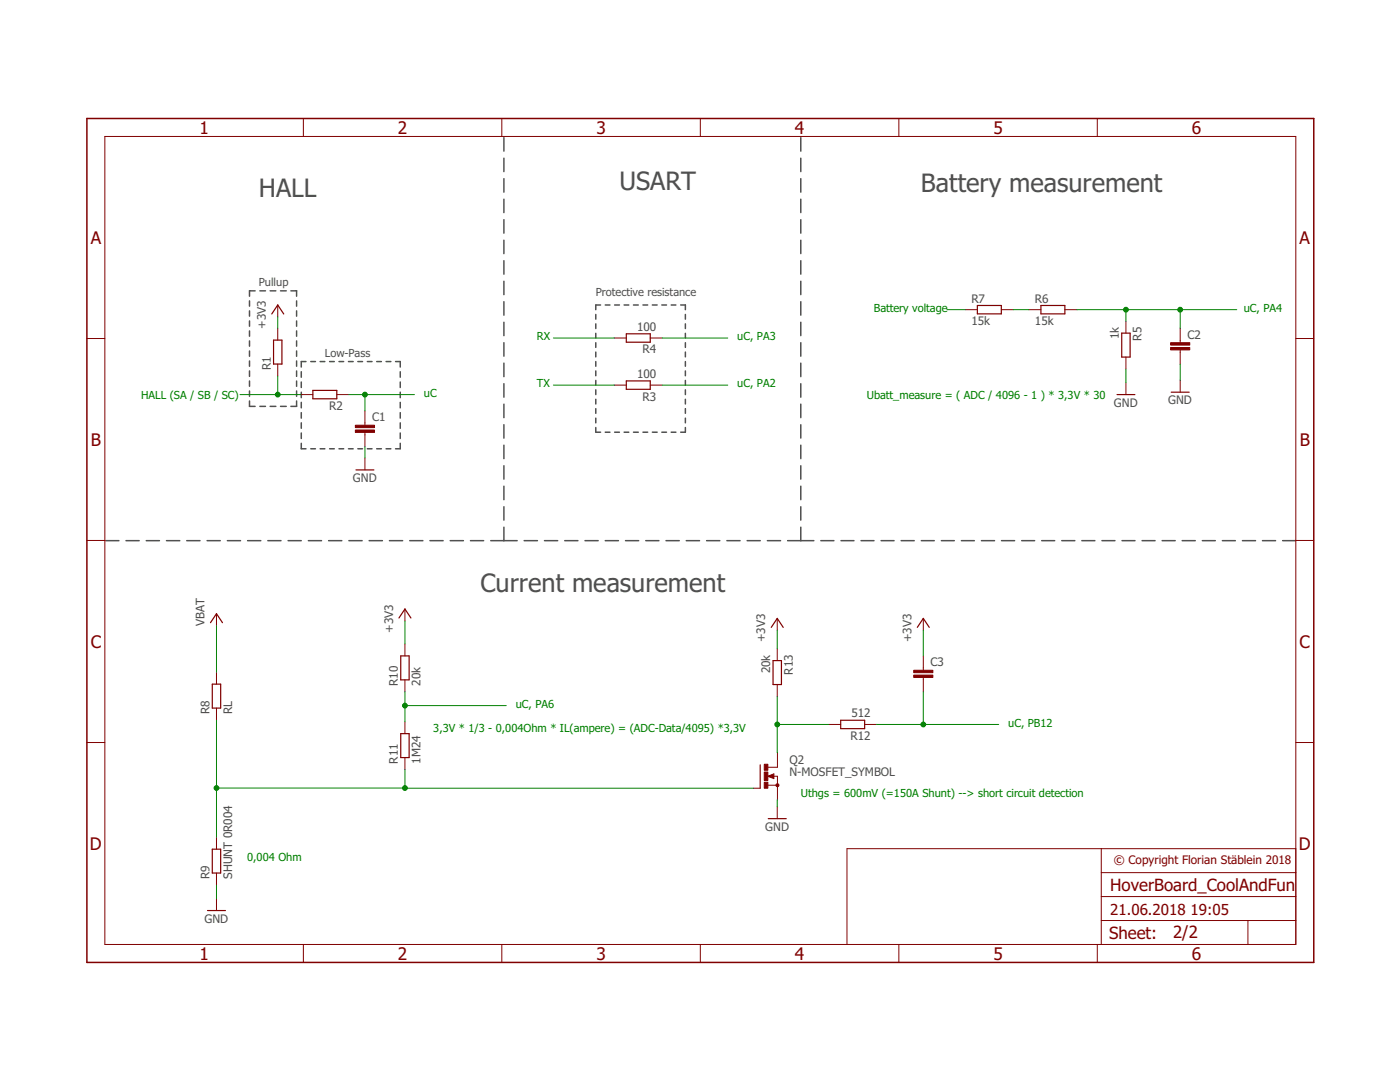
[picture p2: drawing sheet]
<svg xmlns="http://www.w3.org/2000/svg" width="279mm" height="216mm" viewBox="0 0 279 216" stroke-linecap="round" stroke-linejoin="round" font-family="sans-serif">
<g fill="none" stroke="#505050" stroke-width=".3">
<path d="M100.6 27.5v2.7M100.6 31.6v2.6M100.6 35.7v2.6M100.6 39.8v2.6M159.8 27.5v2.7M159.8 31.6v2.6M159.8 35.7v2.6M159.8 39.8v2.6M50.9 58h-1.1v1.1M51.9 58h1.1M53.9 58h1.2M56 58h1.1"/>
<path d="M58.1 58h1.1v1.1M100.6 43.8v2.7M100.6 47.9v2.7M100.6 52v2.7M100.6 56.1v2.7M159.8 43.8v2.7M159.8 47.9v2.7M159.8 52v2.7M159.8 56.1v2.7M49.8 60v1.1M49.8 62v1.1M49.8 64v1.1"/>
<path d="M49.8 66v1.1M49.8 68v1.1M49.8 70v1.1M49.8 72v1.1M49.8 74v1.1M49.8 76v1.1M49.8 78v1.1M59.2 60v1.1M59.2 62v1.1M59.2 64v1.1M59.2 66v1.1M59.2 68v1.1"/>
<path d="M59.2 70v1.1M59.2 72v1.1M59.2 74v1.1M59.2 76v1.1M59.2 78v1.1M60.1 74.2v1.1M60.1 76.2v1.1M60.1 78.3v1.1M61.1 72.1h-1v1.1M62 72.1h1M63.9 72.1h.9M65.8 72.1h.9"/>
<path d="M67.7 72.1h.9M69.5 72.1h1M71.4 72.1h1M73.3 72.1h.9M75.2 72.1h.9M77.1 72.1h.9M78.9 72.1h1v1.1M79.9 74.2v1.1M79.9 76.2v1.1M79.9 78.3v1.1M100.6 60.2v2.7M100.6 64.3v2.7"/>
<path d="M100.6 68.4v2.7M100.6 72.5v2.7M100.6 76.6v2.7M118.9 62.7v1M118.9 64.6v1M118.9 66.5v.9M118.9 68.4v.9M118.9 70.3v.9M118.9 72.1v1M118.9 74v1M118.9 75.9v.9M118.9 77.8v.9"/>
<path d="M118.9 79.7v.9M119.9 60.9h-1v.9M120.8 60.9h.9M122.7 60.9h.9M124.6 60.9h.9M126.4 60.9h1M128.3 60.9h1M130.2 60.9h.9M132.1 60.9h.9M134 60.9h.9M135.8 60.9h1v.9M136.8 62.7v1"/>
<path d="M136.8 64.6v1M136.8 66.5v.9M136.8 68.4v.9M136.8 70.3v.9M136.8 72.1v1M136.8 74v1M136.8 75.9v.9M136.8 77.8v.9M136.8 79.7v.9M159.8 60.2v2.7M159.8 64.3v2.7M159.8 68.4v2.7"/>
<path d="M159.8 72.5v2.7M159.8 76.6v2.7M49.8 80v1.1h1.1M51.9 81.1h1.1M53.9 81.1h1.2M56 81.1h1.1M59.2 80v1.1h-1.1M60.1 88.5v1h1M60.1 80.3v1.1M60.1 82.3v1.1M60.1 84.4v1.1M60.1 86.4v1.1"/>
<path d="M62 89.5h1M63.9 89.5h.9M65.8 89.5h.9M67.7 89.5h.9M69.5 89.5h1M71.4 89.5h1M73.3 89.5h.9M75.2 89.5h.9M77.1 89.5h.9M79.9 80.3v1.1M79.9 82.3v1.1M79.9 84.4v1.1"/>
<path d="M79.9 86.4v1.1M79.9 88.5v1h-1M100.6 80.6v2.7M100.6 84.7v2.7M100.6 88.8v2.7M100.6 92.9v2.7M100.6 97v2.7M118.9 85.3v.9h1M118.9 81.5v1M118.9 83.4v1M120.8 86.2h.9M122.7 86.2h.9"/>
<path d="M124.6 86.2h.9M126.4 86.2h1M128.3 86.2h1M130.2 86.2h.9M132.1 86.2h.9M134 86.2h.9M136.8 81.5v1M136.8 83.4v1M136.8 85.3v.9h-1M159.8 80.6v2.7M159.8 84.7v2.7M159.8 88.8v2.7"/>
<path d="M159.8 92.9v2.7M159.8 97v2.7M21.1 107.9h2.6M25.1 107.9h2.7M29.2 107.9h2.6M33.2 107.9h2.7M37.3 107.9h2.6M41.3 107.9h2.7M45.4 107.9h2.6M49.4 107.9h2.6M53.5 107.9h2.6M57.5 107.9h2.6"/>
<path d="M61.5 107.9h2.7M65.6 107.9h2.6M69.6 107.9h2.7M73.7 107.9h2.6M77.7 107.9h2.7M81.8 107.9h2.6M85.8 107.9h2.6M89.9 107.9h2.6M93.9 107.9h2.6M97.9 107.9h5.3M100.6 101.1v2.7M100.6 105.2v2.7"/>
<path d="M104.6 107.9h2.7M108.7 107.9h2.6M112.7 107.9h2.6M116.8 107.9h2.6M120.8 107.9h2.6M124.8 107.9h2.7M128.9 107.9h2.6M132.9 107.9h2.7M137 107.9h2.6M141 107.9h2.6M145.1 107.9h2.6M149.1 107.9h2.6"/>
<path d="M153.1 107.9h2.7M157.2 107.9h5.2M159.8 101.1v2.7M159.8 105.2v2.7M163.8 107.9h2.6M167.8 107.9h2.6M171.8 107.9h2.6M175.8 107.9h2.6M179.8 107.9h2.7M183.9 107.9h2.6M187.9 107.9h2.6M191.9 107.9h2.6"/>
<path d="M195.9 107.9h2.6M199.9 107.9h2.6M203.9 107.9h2.6M207.9 107.9h2.6M211.9 107.9h2.6M215.9 107.9h2.6M219.9 107.9h2.6M223.9 107.9h2.6M227.9 107.9h2.6M231.9 107.9h2.6M235.9 107.9h2.6M240 107.9h2.5"/>
<path d="M244 107.9h2.5M248 107.9h2.6M252 107.9h2.6M256 107.9h2.6"/>
</g>
<g fill="none" stroke="#800000" stroke-width=".2">
<path d="M20.9 27.2h237.7v161.3h-237.7zM60.5 23.6v3.6M100.1 23.6v3.6M139.8 23.6v3.6M179.4 23.6v3.6M219 23.6v3.6M17.3 67.5h3.6M55.4 60.9v2.3M55.4 65.5v2.4M55.4 72.6v2.4M60 78.7h2.4M67.2 78.7h2.4"/>
<path d="M122.6 67.4h2.4M122.6 76.8h2.4M129.8 67.4h2.4M129.8 76.8h2.4M192.7 61.8h2.4M199.8 61.8h2.4M205.3 61.8h2.4M212.5 61.8h2.4M224.7 64.1v2.4M224.7 71.2v2.4M224.7 76.3v2.4M235.5 65.5v2.9"/>
<path d="M235.5 69.8v2.9M235.5 75.9v2.4M258.6 67.5h3.6M72.8 82v2.8M72.8 86.3v2.8M72.8 91.4v2.4M17.3 107.8h3.6M258.6 107.8h3.6M43.2 122.5v2.3M43.2 134.1v2.4M80.8 121.5v2.4M80.8 128.5v2.4"/>
<path d="M80.8 135.7v2.3M155.1 123.4v2.4M155.1 129.4v2.4M155.1 136.6v2.4M184.3 123.4v2.4M184.3 130.9v2.8M184.3 135.2v2.8M17.3 148.2h3.6M43.2 141.3v2.4M80.8 144v2.4M80.8 151.2v2.4M150.4 157.3h1.3"/>
<path d="M153.2 156.7h2M153.2 154.9l1.2-.5v1zM154.3 154.9h.9v4.8M155.2 150.1v3h-1.9M165.4 144.6h2.4M172.6 144.6h2.3M258.6 148.2h3.6M43.2 167.1v2.3M43.2 174.2v2.4M43.2 179.3v2.4M155.1 161v2.4M219.8 169.3v19.2"/>
<path d="M219.8 178.9h38.8M219.8 174.1h38.8M258.6 169.3h-89.6v19.2M60.5 188.5v3.5M100.1 188.5v3.5M139.8 188.5v3.5M179.4 188.5v3.5M219 188.5v3.5M219.8 183.7h38.8M249.1 183.7v4.8"/>
</g>
<path d="M17.3 23.6h244.9v168.4h-244.9zM154.3 154.7l-.8 .2 .8 .2v-.2h-.2" fill="none" stroke="#800000" stroke-width=".3"/>
<g fill="none" stroke="#800000" stroke-width=".24">
<path d="M54.2 62.6l1.2-1.7 1.2 1.7M54.6 67.9h1.7v4.7h-1.7zM62.4 77.9h4.8v1.7h-4.8zM125 66.6h4.8v1.7h-4.8zM125 76h4.8v1.7h-4.8zM195.1 61h4.7v1.6h-4.7zM207.7 61h4.8v1.6h-4.8zM222.9 78.7h3.6M223.9 66.5h1.6v4.7h-1.6zM233.7 78.3h3.6M71 93.8h3.6M42 124.2l1.2-1.7 1.2 1.7"/>
<path d="M42.4 136.5h1.6v4.8h-1.6zM79.6 123.3l1.2-1.8 1.2 1.8M80 130.9h1.6v4.8h-1.6zM153.9 125.2l1.2-1.8 1.2 1.8M154.3 131.8h1.7v4.8h-1.7zM183.1 125.2l1.2-1.8 1.2 1.8M80 146.4h1.6v4.8h-1.6zM151.7 152.6v4.7M167.8 143.7h4.8v1.7h-4.8zM42.4 169.4h1.6v4.8h-1.6zM153.3 163.4h3.6M41.4 181.7h3.6"/>
</g>
<g fill="#800000" stroke="#800000" stroke-width=".2">
<path d="M70.9 85.8h3.8v.5h-3.8z"/>
<path d="M70.9 84.8h3.8v.5h-3.8z"/>
<path d="M233.6 69.3h3.8v.5h-3.8z"/>
<path d="M233.6 68.4h3.8v.5h-3.8z"/>
<path d="M152.5 156.1h.7v1.2h-.7z"/>
<path d="M152.5 152.5h.7v1.2h-.7z"/>
<path d="M152.5 154.1h.7v1.6h-.7z"/>
<path d="M182.4 134.7h3.8v.5h-3.8z"/>
<path d="M182.4 133.7h3.8v.5h-3.8z"/>
</g>
<circle cx="155.1" cy="156.7" r=".31" fill="#800000" stroke="#800000" stroke-width=".2"/>
<g fill="none" stroke="#008000" stroke-width=".2">
<path d="M47.9 78.7h12.1M55.4 63.2v2.3M55.4 75v3.7M69.6 78.7h13.1M72.8 78.7v3.3M110.4 67.4h12.2M110.4 76.8h12.2M132.2 67.4h13M132.2 76.8h13M189 61.8h3.7M202.2 61.8h3.1M214.9 61.8h31.9"/>
<path d="M224.7 61.8v2.3M224.7 73.6v2.7M235.5 61.8v3.7M235.5 72.7v3.2M72.8 89.1v2.3M43.2 124.8v9.3M80.8 123.9v4.6M80.8 138v6M155.1 125.8v3.6M155.1 139v11.2M184.3 125.8v5.1M184.3 138v6.6"/>
<path d="M43.2 143.7v23.4M43.2 157.2l107.2 .1M80.8 153.6v3.7M80.8 140.8h20.2M155.1 159.6v1.4M155.1 144.6h10.3M174.9 144.6h24.4M43.2 176.6v2.7"/>
</g>
<g fill="#008000" stroke="#008000" stroke-width=".2">
<circle cx="55.4" cy="78.7" r=".48"/>
<circle cx="72.8" cy="78.7" r=".48"/>
<circle cx="235.5" cy="61.8" r=".48"/>
<circle cx="224.7" cy="61.8" r=".48"/>
<circle cx="43.2" cy="157.2" r=".48"/>
<circle cx="80.8" cy="157.2" r=".48"/>
<circle cx="80.8" cy="140.8" r=".48"/>
<circle cx="155.1" cy="144.6" r=".48"/>
<circle cx="184.3" cy="144.6" r=".48"/>
</g>
<g font-size="5.1" fill="#505050">
<text x="51.7" y="39.2">HALL</text>
<text x="123.6" y="37.8">USART</text>
<text x="183.8" y="38.3">Battery measurement</text>
<text x="95.9" y="118.2">Current measurement</text>
</g>
<g font-size="3.5" fill="#800000">
<text x="39.8" y="26.7">1</text>
<text x="79.4" y="26.7">2</text>
<text x="119" y="26.7">3</text>
<text x="158.6" y="26.7">4</text>
<text x="198.2" y="26.7">5</text>
<text x="237.9" y="26.7">6</text>
<text x="18.1" y="48.6">A</text>
<text x="259.4" y="48.6">A</text>
<text x="18.1" y="88.9">B</text>
<text x="259.4" y="88.9">B</text>
<text x="18.1" y="129.2">C</text>
<text x="259.4" y="129.2">C</text>
<text x="18" y="169.5">D</text>
<text x="259.2" y="169.5">D</text>
<text x="39.8" y="191.5">1</text>
<text x="79.4" y="191.5">2</text>
<text x="119" y="191.5">3</text>
<text x="158.6" y="191.5">4</text>
<text x="198.2" y="191.5">5</text>
<text x="237.9" y="191.5">6</text>
</g>
<g font-size="3.4" fill="#800000">
<text x="221.6" y="177.7">HoverBoard_CoolAndFun</text>
<text x="221.3" y="187.4">Sheet:</text>
<text x="234.1" y="187.3">2/2</text>
</g>
<g font-size="3" fill="#800000">
<text x="221.6" y="182.5">21.06.2018</text>
<text x="237.6" y="182.5">19:05</text>
</g>
<g font-size="2.3" fill="#505050">
<text x="53" y="65.6" transform="rotate(-90 53 65.6)">+3V3</text>
<text x="193.9" y="64.9">15k</text>
<text x="193.9" y="60.4">R7</text>
<text x="206.6" y="64.9">15k</text>
<text x="206.6" y="60.4">R6</text>
<text x="127.1" y="66">100</text>
<text x="128.2" y="70.5">R4</text>
<text x="223.3" y="67.7" transform="rotate(-90 223.3 67.7)">1k</text>
<text x="227.8" y="68" transform="rotate(-90 227.8 68)">R5</text>
<text x="237" y="67.6">C2</text>
<text x="54" y="73.8" transform="rotate(-90 54 73.8)">R1</text>
<text x="127.1" y="75.4">100</text>
<text x="65.7" y="81.8">R2</text>
<text x="128.2" y="79.9">R3</text>
<text x="222.3" y="81.1">GND</text>
<text x="233.1" y="80.6">GND</text>
<text x="74.3" y="84">C1</text>
<text x="70.4" y="96.2">GND</text>
<text x="40.8" y="124.8" transform="rotate(-90 40.8 124.8)">VBAT</text>
<text x="78.4" y="126.3" transform="rotate(-90 78.4 126.3)">+3V3</text>
<text x="152.7" y="128.2" transform="rotate(-90 152.7 128.2)">+3V3</text>
<text x="181.9" y="128.2" transform="rotate(-90 181.9 128.2)">+3V3</text>
<text x="79.4" y="136.9" transform="rotate(-90 79.4 136.9)">R10</text>
<text x="83.9" y="136.9" transform="rotate(-90 83.9 136.9)">20k</text>
<text x="153.7" y="134.3" transform="rotate(-90 153.7 134.3)">20k</text>
<text x="158.2" y="134.6" transform="rotate(-90 158.2 134.6)">R13</text>
<text x="185.7" y="132.9">C3</text>
<text x="41.8" y="142.5" transform="rotate(-90 41.8 142.5)">R8</text>
<text x="46.3" y="142.5" transform="rotate(-90 46.3 142.5)">RL</text>
<text x="169.9" y="143.1">512</text>
<text x="169.7" y="147.6">R12</text>
<text x="79.4" y="152.4" transform="rotate(-90 79.4 152.4)">R11</text>
<text x="83.9" y="152.4" transform="rotate(-90 83.9 152.4)">1M24</text>
<text x="157.5" y="154.9">N-MOSFET_SYMBOL</text>
<text x="157.5" y="152.5">Q2</text>
<text x="152.7" y="165.7">GND</text>
<text x="41.8" y="175.4" transform="rotate(-90 41.8 175.4)">R9</text>
<text x="46.3" y="175.4" transform="rotate(-90 46.3 175.4)">SHUNT 0R004</text>
<text x="40.8" y="184.1">GND</text>
</g>
<text font-size="2.3" fill="#800000" x="222.3" y="172.5">© Copyright Florian Stäblein 2018</text>
<g font-size="2.2" fill="#505050">
<text x="51.7" y="57.1">Pullup</text>
<text x="118.9" y="59">Protective resistance</text>
<text x="64.8" y="71.2">Low-Pass</text>
</g>
<g font-size="2.2" fill="#008000">
<text x="174.4" y="62.3">Battery voltage</text>
<text x="248.2" y="62.3">uC, PA4</text>
<text x="107.2" y="67.9">RX</text>
<text x="147.1" y="67.9">uC, PA3</text>
<text x="107.2" y="77.3">TX</text>
<text x="147.1" y="77.3">uC, PA2</text>
<text x="28.2" y="79.7">HALL (SA / SB / SC)</text>
<text x="84.6" y="79.2">uC</text>
<text x="173" y="79.7">Ubatt_measure = ( ADC / 4096 - 1 ) * 3,3V * 30</text>
<text x="102.9" y="141.3">uC, PA6</text>
<text x="86.5" y="146">3,3V * 1/3 - 0,004Ohm * IL(ampere) = (ADC-Data/4095) *3,3V</text>
<text x="201.2" y="145">uC, PB12</text>
<text x="159.8" y="159.1">Uthgs = 600mV (=150A Shunt) --&gt; short circuit detection</text>
<text x="49.3" y="171.8">0,004 Ohm</text>
</g>
</svg>
